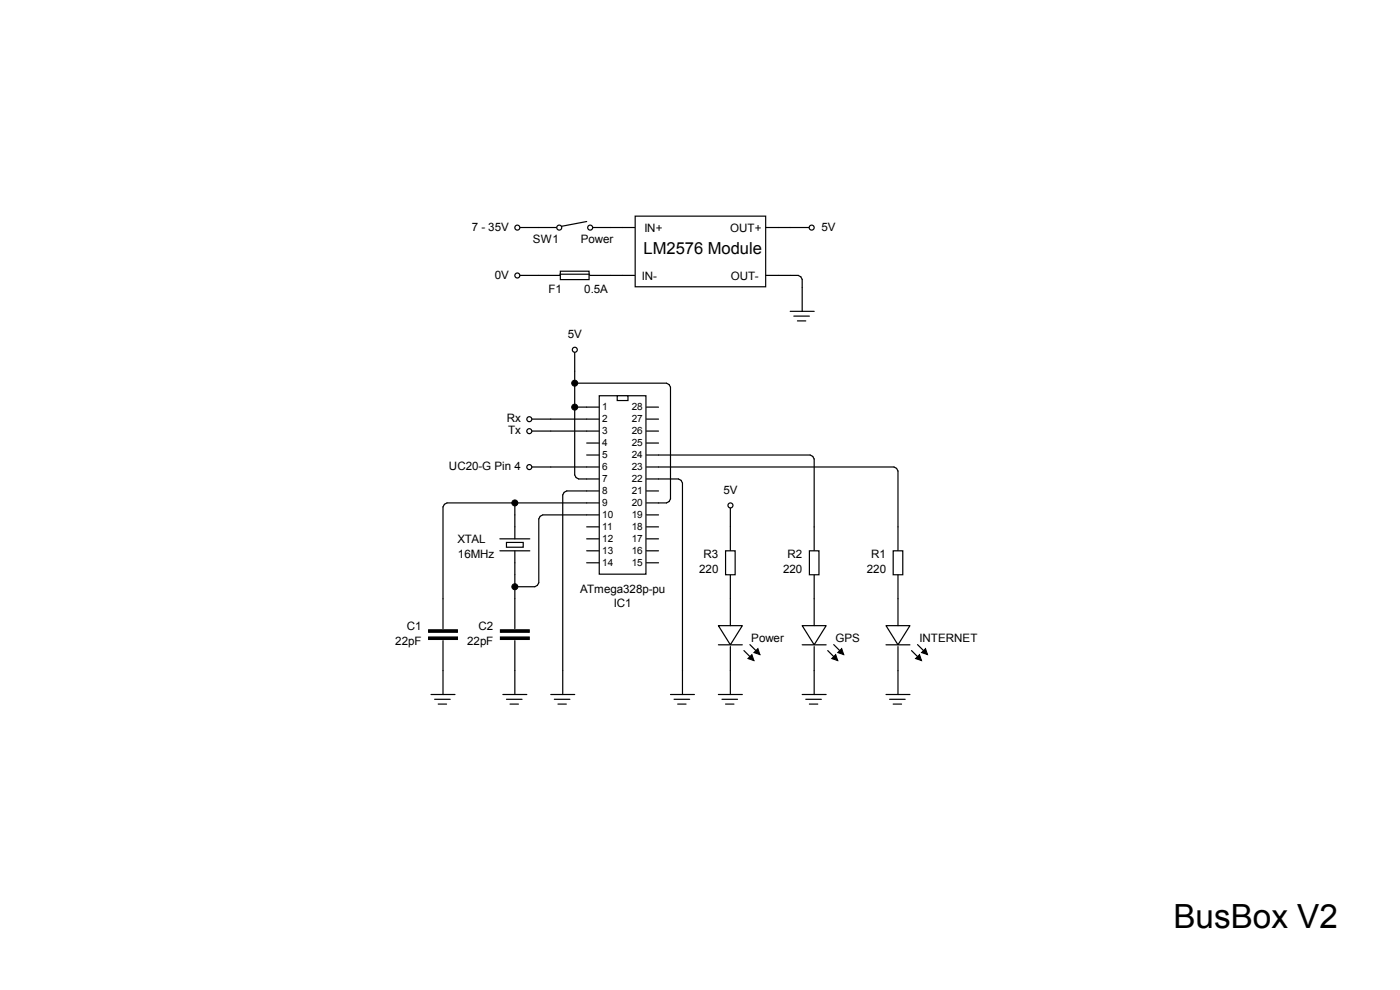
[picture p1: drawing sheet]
<svg xmlns="http://www.w3.org/2000/svg" width="297mm" height="210mm" viewBox="0 0 297 210" stroke-linecap="round" stroke-linejoin="round" font-family="sans-serif">
<g fill="none" stroke="#000" stroke-width=".25">
<path d="M109.9 48.3h8.2M109.9 58.4h8.8M118.9 57.5h6.1v1.8h-6.1zM124.5 47l-5.4 1M125.1 58.4h4.4M125.7 48.3h3.8M167.6 48.3h4.5M167.6 66h5.1M168.4 67.1h3.3M169.2 68.1h1.7M170.2 61v5M190.5 111.8v5"/>
<path d="M152.4 132.7h5.1l-2.6 4.1zM152.4 136.8h5.1M154.9 127v5.7M154.9 137.2v5M170.2 132.7h5.1l-2.6 4.1zM170.2 136.8h5.1M172.7 127v5.7M172.7 137.2v5M188 132.7h5l-2.5 4.1zM188 136.8h5M190.5 121.9v10.8M190.5 137.2v5"/>
</g>
<path d="M189.5 116.8h2v5.1h-2z" fill-rule="evenodd" fill="#fff" stroke="#000" stroke-width=".25"/>
<path d="M172.7 111.8v5M172.7 121.9v5.1" fill="none" stroke="#000" stroke-width=".25"/>
<path d="M171.7 116.8h2v5.1h-2z" fill-rule="evenodd" fill="#fff" stroke="#000" stroke-width=".25"/>
<path d="M154.9 111.8v5M154.9 121.9v5.1" fill="none" stroke="#000" stroke-width=".25"/>
<path d="M153.9 116.8h2.1v5.1h-2.1z" fill-rule="evenodd" fill="#fff" stroke="#000" stroke-width=".25"/>
<g fill="none" stroke="#000" stroke-width=".25">
<path d="M129.5 48.3h5.1M129.5 58.4h5.1M134.7 45.8h27.7v15h-27.7zM162.6 48.3h5M162.6 58.4h5M124.5 86.4h2.5M124.5 88.9h2.5M124.5 91.4h2.5M124.5 94h2.5M124.5 96.5h2.5M124.5 99.1h2.5M137.2 86.4h2.5"/>
<path d="M137.2 88.9h2.5M137.2 91.4h2.5M137.2 94h2.5M137.2 96.5h2.5M137.2 99.1h2.5M124.5 101.6h2.5M124.5 104.1h2.5M124.5 106.7h2.5M124.5 109.2h2.5M124.5 111.8h2.5M124.5 114.3h2.5M124.5 116.8h2.5"/>
<path d="M124.5 119.4h2.5M137.2 101.6h2.5M137.2 104.1h2.5M137.2 106.7h2.5M137.2 109.2h2.5M137.2 111.8h2.5M137.2 114.3h2.5M137.2 116.8h2.5M137.2 119.4h2.5M154.9 107.3v4.5M152.4 147.3h5.1M153.2 148.3h3.3"/>
<path d="M153.9 149.4h1.8M154.9 142.2v5.1M170.2 147.3h5.1M170.9 148.3h3.3M171.7 149.4h1.8M172.7 142.2v5.1M188 147.3h5M188.7 148.3h3.3M189.5 149.4h1.8M190.5 142.2v5.1"/>
</g>
<g fill="#fff" stroke="#000" stroke-width=".25">
<path d="M127.1 83.9h9.9v37.9h-9.9z" fill-rule="evenodd"/>
<path d="M130.9 83.9h2.3v1.1h-2.3z" fill-rule="evenodd"/>
</g>
<g fill="none" stroke="#000" stroke-width=".25">
<path d="M121.9 74.3v4.4M112.4 88.9h4.4M112.4 91.4h4.4M112.4 99.1h4.4M106 114.3h6.4M106 116.8h6.4M107.4 115.1h3.6v1h-3.6zM109.2 109.2v5.1M109.2 116.8v5.1M94 127v6.3M94 135.9v11.4M109.2 127v6.3"/>
<path d="M109.2 135.9v11.4M91.4 147.3h5.1M92.2 148.3h3.3M93 149.4h1.7M106.7 147.3h5.1M107.4 148.3h3.3M108.2 149.4h1.8M116.8 147.3h5.1M117.6 148.3h3.3M118.4 149.4h1.7M119.4 142.2v5.1M142.2 147.3h5.1"/>
<path d="M143 148.3h3.3M143.8 149.4h1.7M144.8 142.2v5.1"/>
</g>
<g fill="#000" stroke="#000" stroke-width=".25">
<path d="M90.9 133.6h6.1v.5h-6.1z" fill-rule="evenodd"/>
<path d="M90.9 135.1h6.1v.5h-6.1z" fill-rule="evenodd"/>
<path d="M106.2 133.6h6.1v.5h-6.1z" fill-rule="evenodd"/>
<path d="M106.2 135.1h6.1v.5h-6.1z" fill-rule="evenodd"/>
</g>
<circle cx="109.7" cy="48.3" r=".53" fill="#fff" stroke="#000" stroke-width=".25"/>
<path d="M118.7 58.2h6.4" fill="none" stroke="#000" stroke-width=".25"/>
<g fill="#fff" stroke="#000" stroke-width=".25">
<circle cx="109.7" cy="58.4" r=".53"/>
<circle cx="118.6" cy="48.3" r=".53"/>
<circle cx="125.2" cy="48.3" r=".53"/>
<circle cx="172.2" cy="48.3" r=".53"/>
</g>
<path d="M157.8 138l2.1 2.1M159.1 136.7l2.1 2.2M175.6 138l2.1 2.1M176.9 136.7l2.1 2.2M193.4 138l2.1 2.1M194.6 136.7l2.2 2.2" fill="none" stroke="#000" stroke-width=".25"/>
<path d="M159.9 138.4l.9-.8 .4 1.3zM177.7 138.4l.9-.8 .4 1.3zM196.3 137.6l.5 1.3-1.3-.5zM158.7 139.7l.8-.8 .4 1.2zM176.4 139.7l.9-.8 .4 1.2zM195.1 138.9l.4 1.2-1.3-.4z" fill="#000" stroke="#000" stroke-width=".21"/>
<g fill="#fff" stroke="#000" stroke-width=".25">
<circle cx="155" cy="107.2" r=".53"/>
<circle cx="121.9" cy="74.2" r=".53"/>
<circle cx="112.3" cy="88.9" r=".53"/>
<circle cx="112.3" cy="91.5" r=".53"/>
<circle cx="112.3" cy="99.1" r=".53"/>
</g>
<g fill="none" stroke="#000" stroke-width=".25">
<path d="M167.6 58.4h1.7l.6 .3 .3 .6v1.7M121.9 78.7v22.1l.3 .5 .6 .3h1.7M116.8 99.1h7.7M116.8 88.9h7.7M116.8 91.4h7.7M121.9 86.4h2.6M121.9 81.3h19.5l.5 .3 .3 .5v23.7l-.3 .6-.5 .3h-1.7M139.7 99.1h50l.5 .3 .3 .5v11.9M139.7 96.5h32.2l.5 .3 .3 .6v14.4M109.2 106.7v2.5M124.5 106.7h-29.7l-.5 .3-.3 .5v19.5M124.5 104.1h-4.3l-.5 .3-.3 .6v37.2"/>
<path d="M124.5 109.2h-9.4l-.5 .3-.3 .6v13.5l-.3 .6-.5 .3h-4.3M139.7 101.6h4.2l.6 .3 .3 .5v39.8M109.2 121.9v5.1"/>
</g>
<g fill="#000" stroke="#000" stroke-width=".21">
<circle cx="121.9" cy="81.3" r=".64"/>
<circle cx="121.9" cy="86.4" r=".64"/>
<circle cx="109.2" cy="106.7" r=".64"/>
<circle cx="109.2" cy="124.5" r=".64"/>
</g>
<text font-size="7.1" x="248.9" y="196.9">BusBox V2</text>
<text font-size="3.5" x="136.5" y="53.9">LM2576 Module</text>
<g font-size="2.5">
<text x="100.1" y="48.9">7 - 35V</text>
<text x="113.1" y="51.5">SW1</text>
<text x="123.2" y="51.5">Power</text>
<text x="136.7" y="49.2">IN+</text>
<text x="154.9" y="49.2">OUT+</text>
<text x="174.2" y="48.9">5V</text>
<text x="104.9" y="59.1">0V</text>
<text x="136.1" y="59.4">IN-</text>
<text x="155" y="59.4">OUT-</text>
<text x="116.4" y="62.2">F1</text>
<text x="124" y="62.2">0.5A</text>
<text x="120.4" y="71.7">5V</text>
<text x="107.5" y="89.6">Rx</text>
<text x="107.8" y="92.1">Tx</text>
<text x="95.2" y="99.7">UC20-G Pin 4</text>
<text x="153.5" y="104.7">5V</text>
<text x="97.1" y="115.3">XTAL</text>
<text x="97.2" y="118.4">16MHz</text>
<text x="149.3" y="118.4">R3</text>
<text x="167" y="118.4">R2</text>
<text x="184.8" y="118.4">R1</text>
<text x="123.1" y="125.7">ATmega328p-pu</text>
<text x="148.3" y="121.6">220</text>
<text x="166.1" y="121.6">220</text>
<text x="183.9" y="121.6">220</text>
<text x="130.2" y="128.9">IC1</text>
<text x="83.9" y="136.9">22pF</text>
<text x="86.3" y="133.7">C1</text>
<text x="99.1" y="136.9">22pF</text>
<text x="101.5" y="133.7">C2</text>
<text x="159.4" y="136.2">Power</text>
<text x="177.2" y="136.2">GPS</text>
<text x="195.1" y="136.2">INTERNET</text>
</g>
<g font-size="2.1">
<text x="127.8" y="87">1</text>
<text x="127.8" y="89.5">2</text>
<text x="134" y="89.5">27</text>
<text x="134" y="87">28</text>
<text x="127.8" y="92.1">3</text>
<text x="127.8" y="94.6">4</text>
<text x="134" y="94.6">25</text>
<text x="134" y="92.1">26</text>
<text x="127.8" y="97.2">5</text>
<text x="127.8" y="99.7">6</text>
<text x="134" y="99.7">23</text>
<text x="134" y="97.2">24</text>
<text x="127.8" y="102.2">7</text>
<text x="127.8" y="104.8">8</text>
<text x="127.8" y="107.3">9</text>
<text x="134" y="107.3">20</text>
<text x="134" y="104.8">21</text>
<text x="134" y="102.2">22</text>
<text x="127.8" y="109.9">10</text>
<text x="127.8" y="112.4">11</text>
<text x="134" y="112.4">18</text>
<text x="134" y="109.9">19</text>
<text x="127.8" y="114.9">12</text>
<text x="127.8" y="117.5">13</text>
<text x="134" y="117.5">16</text>
<text x="134" y="114.9">17</text>
<text x="127.8" y="120">14</text>
<text x="134" y="120">15</text>
</g>
</svg>
